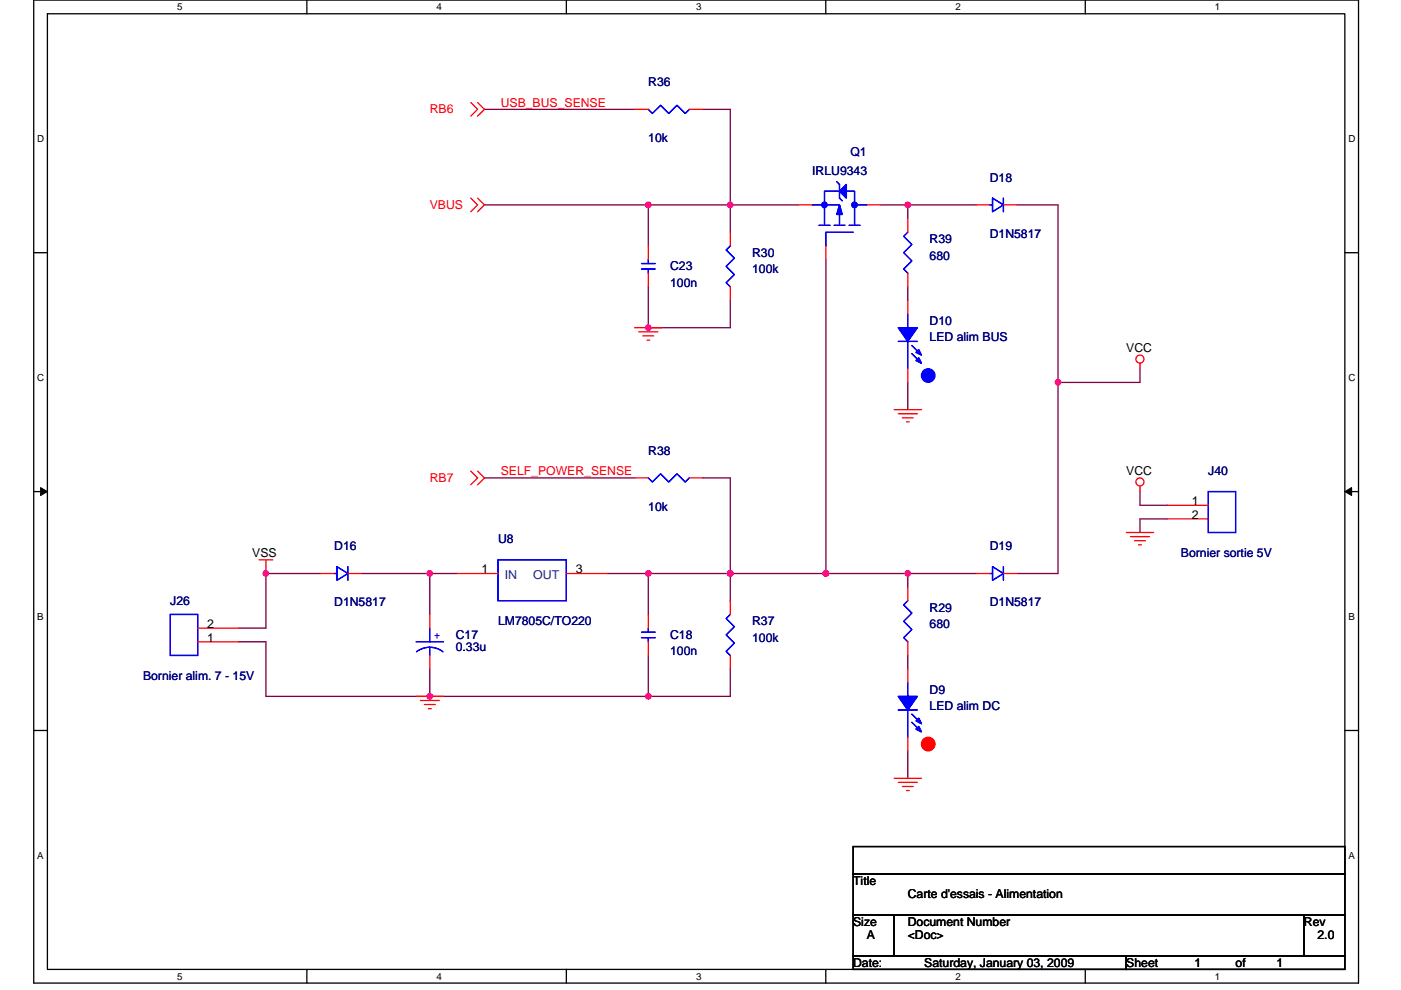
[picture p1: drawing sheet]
<svg xmlns="http://www.w3.org/2000/svg" width="297mm" height="210mm" viewBox="0 0 297 210" stroke-linecap="round" stroke-linejoin="round" font-family="sans-serif">
<path d="M7.2 0h280.8v208.5h-280.8zM10.1 2.9h275v202.7h-275z" fill="none" stroke="#000" stroke-width=".28"/>
<g fill="#fff">
<path d="M37.5 .3h1.2v2.3h-1.2z"/>
<path d="M37.5 205.9h1.2v2.3h-1.2z"/>
</g>
<path d="M65.1 0v2.9M65.1 205.6v2.9" fill="none" stroke="#000" stroke-width=".28"/>
<g fill="#fff">
<path d="M92.6 .3h1.1v2.3h-1.1z"/>
<path d="M92.6 205.9h1.1v2.3h-1.1z"/>
</g>
<path d="M120.1 0v2.9M120.1 205.6v2.9" fill="none" stroke="#000" stroke-width=".28"/>
<g fill="#fff">
<path d="M147.6 .3h1.1v2.3h-1.1z"/>
<path d="M147.6 205.9h1.1v2.3h-1.1z"/>
</g>
<path d="M175.1 0v2.9M175.1 205.6v2.9" fill="none" stroke="#000" stroke-width=".28"/>
<g fill="#fff">
<path d="M202.6 .3h1.1v2.3h-1.1z"/>
<path d="M202.6 205.9h1.1v2.3h-1.1z"/>
</g>
<path d="M230.1 0v2.9M230.1 205.6v2.9" fill="none" stroke="#000" stroke-width=".28"/>
<g fill="#fff">
<path d="M257.6 .3h1.2v2.3h-1.2z"/>
<path d="M257.6 205.9h1.2v2.3h-1.2z"/>
<path d="M7.9 28.3h1.5v2.3h-1.5z"/>
<path d="M285.9 28.3h1.5v2.3h-1.5z"/>
<path d="M7.9 78.9h1.5v2.3h-1.5z"/>
<path d="M285.9 78.9h1.5v2.3h-1.5z"/>
</g>
<path d="M7.2 53.6h2.9M285.1 53.6h2.9" fill="none" stroke="#000" stroke-width=".28"/>
<g fill="#fff">
<path d="M7.9 129.6h1.4v2.3h-1.4z"/>
<path d="M285.9 129.6h1.3v2.3h-1.3z"/>
</g>
<path d="M7.2 104.3h2.9M285.1 104.3h2.9" fill="none" stroke="#000" stroke-width=".28"/>
<path d="M8.6 103.4l1.5 .9-1.5 .8zM285.1 104.3l1.5-.9v1.7z" fill="#000" stroke="#000" stroke-width=".21"/>
<g fill="#fff">
<path d="M7.9 180.3h1.4v2.3h-1.4z"/>
<path d="M285.9 180.3h1.4v2.3h-1.4z"/>
</g>
<path d="M7.2 154.9h2.9M285.1 154.9h2.9M180.9 179.6h104.2v5.7h-104.2zM180.9 185.3h104.2v8.7h-104.2zM180.9 194h8.7v8.7h-8.7zM189.6 194h86.9v8.7h-86.9zM276.5 194h8.6v8.7h-8.6zM180.9 202.7h57.9v2.9h-57.9zM238.8 202.7h46.3v2.9h-46.3z" fill="none" stroke="#000" stroke-width=".28"/>
<g fill="none" stroke="#800040" stroke-width=".28">
<path d="M102.7 23.2h31.9M149 23.2h5.8v20.3M102.7 43.5h34.8v8.7M137.5 43.5h17.3M154.8 43.5v5.8M154.8 43.5h14.5M175.1 55v66.6M186.7 43.5h5.8M192.5 43.5v2.9M192.5 43.5h14.4M215.6 43.5h8.7v37.6M137.5 60.8v8.7h17.3v-5.8"/>
<path d="M192.5 60.8v2.9M241.7 78.2v2.9h-17.4M192.5 81.1v5.8M224.3 81.1v40.5h-8.7M102.7 101.4h31.9M149 101.4h5.8v20.2M241.7 104.3v2.9h5.8M247.5 110.1h-5.8v2.8M50.6 136.1h5.8v11.6h34.7M68 121.6h-11.6v11.6h-5.8M76.6 121.6h14.5M91.1 121.6v8.7"/>
<path d="M91.1 121.6h5.8M128.8 121.6h8.7v8.7M137.5 121.6h17.3M137.5 139v8.7M154.8 121.6h20.3M154.8 121.6v5.8M175.1 121.6h17.4M192.5 121.6h14.4M192.5 139v2.9M192.5 121.6v2.9M91.1 141.9v5.8M91.1 147.7h46.4"/>
<path d="M154.8 141.9v5.8h-17.3M192.5 159.3v5.8"/>
</g>
<g fill="#f0f" stroke="#f0f" stroke-width=".28">
<circle cx="154.8" cy="121.6" r=".57"/>
<circle cx="137.5" cy="121.6" r=".57"/>
<circle cx="91.1" cy="121.6" r=".57"/>
<circle cx="137.5" cy="147.7" r=".57"/>
<circle cx="56.4" cy="121.6" r=".57"/>
<circle cx="192.5" cy="43.5" r=".57"/>
<circle cx="224.3" cy="81.1" r=".57"/>
<circle cx="137.5" cy="43.5" r=".57"/>
<circle cx="137.5" cy="69.5" r=".57"/>
<circle cx="91.1" cy="147.7" r=".57"/>
<circle cx="192.5" cy="121.6" r=".57"/>
<circle cx="154.8" cy="43.5" r=".57"/>
<circle cx="175.1" cy="121.6" r=".57"/>
</g>
<g fill="none" stroke="#f00" stroke-width=".28">
<path d="M99.8 21.7l1.5 1.5-1.5 1.4M101.3 21.7l1.4 1.5-1.4 1.4M134.6 23.2h2.9M146.2 23.2h2.8M99.8 42l1.5 1.5-1.5 1.4M101.3 42l1.4 1.5-1.4 1.4M137.5 52.2v2.8M137.5 57.9v2.9M154.8 49.3v2.9M169.3 43.5h2.9M175.1 52.2v2.8M183.8 43.5h2.9"/>
<path d="M192.5 46.4v2.9M192.5 57.9v2.9M206.9 43.5h2.9M212.7 43.5h2.9M134.6 69.5h5.8M135.4 70.4h4.1M136.3 71.2h2.3M137.2 72.1h.5M154.8 60.8v2.9M192.5 63.7v2.9M192.5 78.2v2.9M241.7 77v1.2"/>
<path d="M99.8 99.9l1.5 1.5-1.5 1.4M101.3 99.9l1.4 1.5-1.4 1.4M189.6 86.9h5.8M190.5 87.8h4M191.3 88.6h2.3M192.2 89.5h.6M54.9 118.7h2.9M56.4 118.7v2.9M134.6 101.4h2.9M146.2 101.4h2.8M238.8 112.9h5.8M239.7 113.8h4"/>
<path d="M240.5 114.7h2.4M241.4 115.6h.6M241.7 103.1v1.2M247.5 107.2h8.7M247.5 110.1h8.7M41.9 136.1h8.7M41.9 133.2h8.7M68 121.6h2.9M73.8 121.6h2.8M91.1 130.3v2.9M91.1 139v2.9M96.9 121.6h8.7"/>
<path d="M120.1 121.6h8.7M137.5 130.3v2.9M137.5 136.1v2.9M154.8 127.4v2.9M154.8 139v2.9M192.5 124.5v2.9M192.5 136.1v2.9M206.9 121.6h2.9M212.7 121.6h2.9M88.2 147.7h5.8M89.1 148.6h4.1M90 149.4h2.3"/>
<path d="M90.8 150.3h.6M192.5 141.9v2.9M192.5 156.4v2.9M189.6 165.1h5.8M190.5 165.9h4M191.3 166.8h2.3M192.2 167.7h.6"/>
<circle cx="241.7" cy="76.2" r=".86"/>
<circle cx="241.7" cy="102.2" r=".86"/>
</g>
<circle cx="196.8" cy="157.8" r="1.44" fill="#f00" stroke="#f00" stroke-width=".28"/>
<g fill="#00f" stroke="#00f" stroke-width=".28">
<path d="M190.5 69.5h4l-2 2.9z" fill-rule="evenodd"/>
<path d="M194.8 75.9l.6 1.1-1.2-.5z" fill-rule="evenodd"/>
<path d="M194.2 74.7l.6-.6 .6 1.2z" fill-rule="evenodd"/>
<path d="M190.5 69.5h4l-2 2.9z" fill-rule="evenodd"/>
<path d="M194.8 75.9l.6 1.1-1.2-.5z" fill-rule="evenodd"/>
<path d="M194.2 74.7l.6-.6 .6 1.2z" fill-rule="evenodd"/>
<path d="M190.5 147.7h4l-2 2.9z" fill-rule="evenodd"/>
<path d="M194.2 154.6l.6-.5 .6 1.1z" fill-rule="evenodd"/>
<path d="M194.2 152.9l.6-.6 .6 1.2z" fill-rule="evenodd"/>
<path d="M190.5 147.7h4l-2 2.9z" fill-rule="evenodd"/>
<path d="M194.2 154.6l.6-.5 .6 1.1z" fill-rule="evenodd"/>
<path d="M194.2 152.9l.6-.6 .6 1.2z" fill-rule="evenodd"/>
<path d="M178 40.6l1.4-1.5v2.9z" fill-rule="evenodd"/>
<path d="M178 43.5l.6 2h-1.2z" fill-rule="evenodd"/>
<path d="M178 40.6l1.4-1.5v2.9z" fill-rule="evenodd"/>
<path d="M178 43.5l.6 2h-1.2z" fill-rule="evenodd"/>
<circle cx="196.8" cy="79.6" r="1.44"/>
<circle cx="174.8" cy="43.5" r=".57"/>
<circle cx="181.2" cy="43.5" r=".57"/>
</g>
<g fill="none" stroke="#00f" stroke-width=".28">
<path d="M137.5 23.2l.8 .9 1.8-1.8 1.7 1.8 1.7-1.8 1.8 1.8 .9-.9M177.4 38.5l.6 .6v2.9l.6 .6M136 57.1h2.9M136 55.9h2.9M137.5 55v.9M137.5 57.1v.8M154.8 52.2l-.8 .8 1.7 1.8-1.7 1.7 1.7 1.7-1.7 1.8 .8 .8M172.2 43.5h5.8v4.3M173.6 47.8h2.4M176.8 47.8h2.4M178 40.6h-3.2v7.2M179.4 40.6h1.8v7.2"/>
<path d="M180 47.8h2.3M180.9 49.3h-5.8v2.9M181.2 43.5h2.6M192.5 49.3l-.9 .8 1.7 1.8-1.7 1.7 1.7 1.7-1.7 1.8 .9 .8M209.8 43.5h.6M210.4 42l2.3 1.5-2.3 1.4zM212.7 42v2.9M190.5 72.4h4M192.5 66.6v2.9M192.5 72.4v5.8M193.3 73.3l1.8 1.7M193.3 75l1.8 1.8"/>
<path d="M105.6 118.7h14.5v8.7h-14.5zM137.5 101.4l.8 .8 1.8-1.7 1.7 1.7 1.7-1.7 1.8 1.7 .9-.8M256.2 104.3h5.8v8.6h-5.8zM36.1 130.3h5.8v8.7h-5.8zM70.9 121.6h.5M71.4 120.2l2.4 1.4-2.4 1.5zM73.8 120.2v2.9M88.2 136.1h5.8M88.3 138.2l1.3-.7 1.5-.2 1.5 .2 1.3 .7M91.1 137.3v1.7M91.1 133.2v2.9M136 135.3h2.9"/>
<path d="M136 134.1h2.9M137.5 133.2v.9M137.5 135.3v.8M154.8 130.3l-.8 .9 1.7 1.7-1.7 1.8 1.7 1.7-1.7 1.8 .8 .8M192.5 127.4l-.9 .9 1.7 1.7-1.7 1.8 1.7 1.7-1.7 1.8 .9 .8M209.8 121.6h.6M210.4 120.2l2.3 1.4-2.3 1.5zM212.7 120.2v2.9M190.5 150.6h4M192.5 144.8v2.9M192.5 150.6v5.8M193.3 151.5l1.8 1.7"/>
<path d="M193.3 153.2l1.8 1.7"/>
</g>
<g font-size="2.6" fill="#f00">
<text x="106.2" y="22.6">USB_BUS_SENSE</text>
<text x="91.1" y="24.1">RB6</text>
<text x="91.1" y="44.3">VBUS</text>
<text x="106.2" y="100.8">SELF_POWER_SENSE</text>
<text x="91.1" y="102.3">RB7</text>
</g>
<g font-size="2.6" fill="#000080">
<text x="137.5" y="18.3">R36</text>
<text x="137.5" y="30.1">10k</text>
<text x="180.3" y="33">Q1</text>
<text x="172.2" y="37.1">IRLU9343</text>
<text x="209.8" y="38.5">D18</text>
<text x="197.1" y="51.6">R39</text>
<text x="209.8" y="50.4">D1N5817</text>
<text x="142.1" y="57.4">C23</text>
<text x="159.5" y="54.5">R30</text>
<text x="159.5" y="58">100k</text>
<text x="197.1" y="55.1">680</text>
<text x="142.1" y="60.9">100n</text>
<text x="197.1" y="69">D10</text>
<text x="197.1" y="72.4">LED alim BUS</text>
<text x="137.5" y="96.5">R38</text>
<text x="256.2" y="100.8">J40</text>
<text x="137.5" y="108.3">10k</text>
<text x="70.9" y="116.7">D16</text>
<text x="105.6" y="115.3">U8</text>
<text x="209.8" y="116.7">D19</text>
<text x="250.4" y="118.2">Bornier sortie 5V</text>
<text x="36.1" y="128.3">J26</text>
<text x="70.9" y="128.6">D1N5817</text>
<text x="197.1" y="129.8">R29</text>
<text x="209.8" y="128.6">D1N5817</text>
<text x="96.6" y="135.6">C17</text>
<text x="105.6" y="132.7">LM7805C/TO220</text>
<text x="142.1" y="135.6">C18</text>
<text x="159.5" y="132.7">R37</text>
<text x="159.5" y="136.1">100k</text>
<text x="197.1" y="133.2">680</text>
<text x="96.6" y="138.2">0.33u</text>
<text x="142.1" y="139">100n</text>
<text x="30.3" y="144.2">Bornier alim. 7 - 15V</text>
<text x="197.1" y="147.1">D9</text>
<text x="197.1" y="150.6">LED alim DC</text>
</g>
<g font-size="2.6">
<text x="238.8" y="74.7">VCC</text>
<text x="238.8" y="100.8">VCC</text>
<text x="252.7" y="107.1">1</text>
<text x="252.7" y="110">2</text>
<text x="53.5" y="118.2">VSS</text>
<text x="102.1" y="121.6">1</text>
<text x="122.1" y="121.6">3</text>
<text x="43.9" y="136.1">1</text>
<text x="43.9" y="133.2">2</text>
<text x="180.9" y="187.7">Title</text>
<text x="192.5" y="190.6">Carte d'essais - Alimentation</text>
<text x="180.9" y="196.4">Size</text>
<text x="192.5" y="196.4">Document Number</text>
<text x="276.5" y="196.4">Rev</text>
<text x="183.8" y="199.3">A</text>
<text x="192.5" y="199.3">&lt;Doc&gt;</text>
<text x="279.3" y="199.3">2.0</text>
<text x="180.9" y="205">Date:</text>
<text x="196" y="205">Saturday, January 03, 2009</text>
<text x="238.8" y="205">Sheet</text>
<text x="253.3" y="205">1</text>
<text x="262" y="205">of</text>
<text x="270.7" y="205">1</text>
</g>
<g font-size="2.6" fill="#004080">
<text x="107" y="122.8">IN</text>
<text x="113.1" y="122.8">OUT</text>
</g>
<text font-size="2.6" fill="#00f" x="92" y="135.6">+</text>
<g font-size="2.1">
<text x="37.5" y="2.2">5</text>
<text x="92.6" y="2.2">4</text>
<text x="147.6" y="2.2">3</text>
<text x="202.6" y="2.2">2</text>
<text x="257.6" y="2.2">1</text>
<text x="7.9" y="30.1">D</text>
<text x="285.9" y="30.1">D</text>
<text x="7.9" y="80.8">C</text>
<text x="285.9" y="80.8">C</text>
<text x="7.9" y="131.4">B</text>
<text x="285.9" y="131.4">B</text>
<text x="7.9" y="182.1">A</text>
<text x="285.9" y="182.1">A</text>
<text x="37.5" y="207.8">5</text>
<text x="92.6" y="207.8">4</text>
<text x="147.6" y="207.8">3</text>
<text x="202.6" y="207.8">2</text>
<text x="257.6" y="207.8">1</text>
</g>
</svg>
